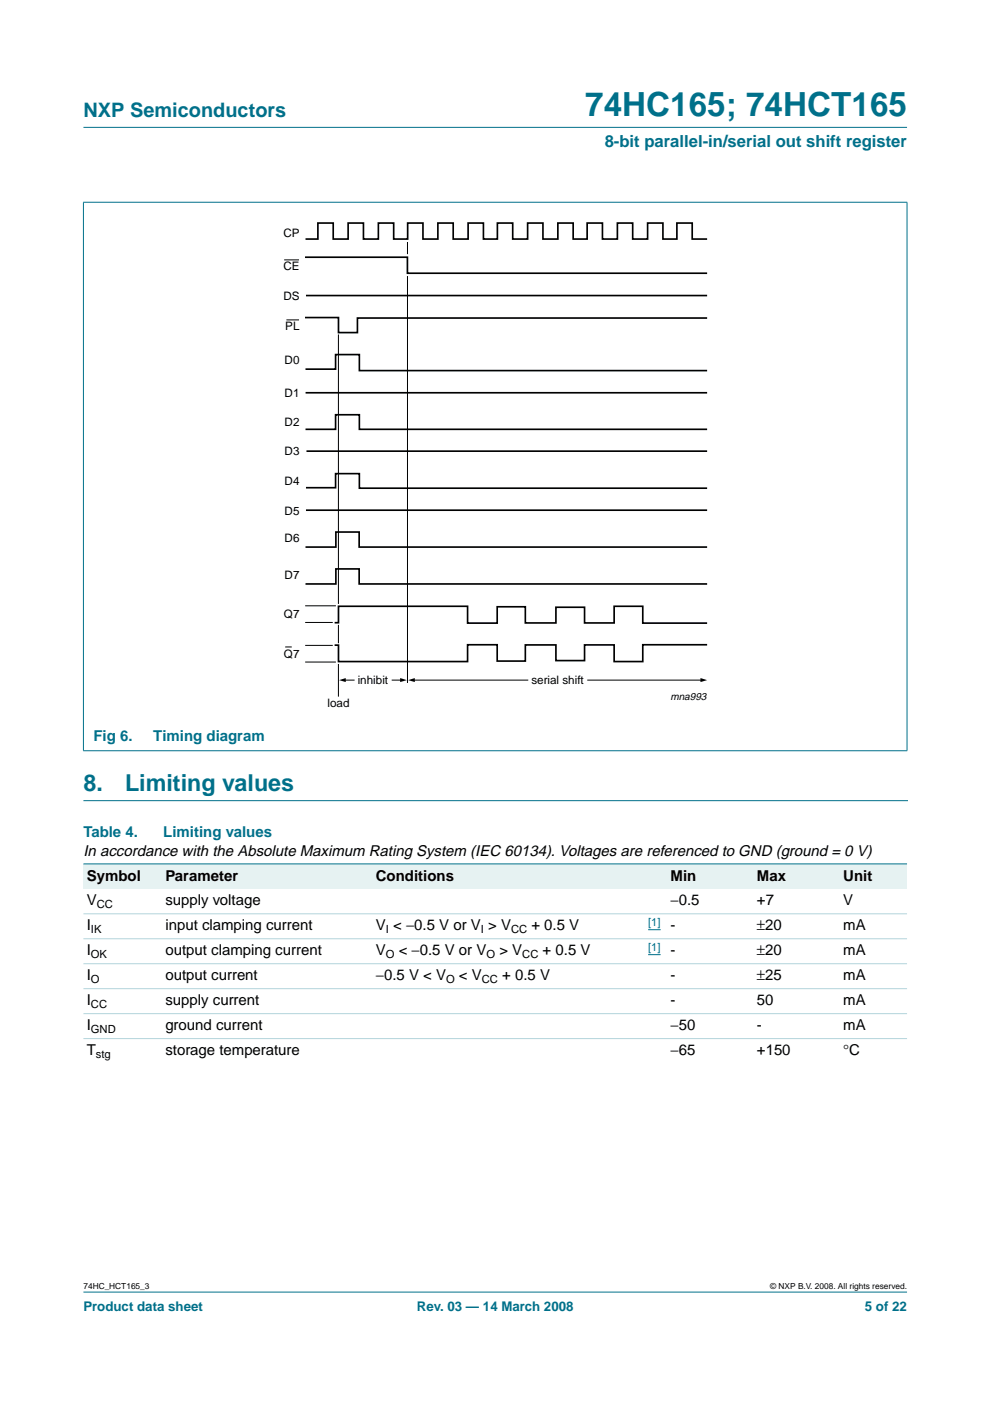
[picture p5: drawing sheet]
<svg xmlns="http://www.w3.org/2000/svg" width="210mm" height="297mm" viewBox="0 0 210 297" stroke-linecap="round" stroke-linejoin="round" font-family="sans-serif">
<g fill="#00708a" stroke="#00708a" stroke-width=".21">
<path d="M17.7 273.9h174.6z"/>
<path d="M17.7 27h174.6z"/>
<path d="M17.7 42.9v116.2z"/>
<path d="M192.3 42.9v116.2z"/>
<path d="M17.6 42.9h174.8z"/>
<path d="M17.6 159.2h174.8z"/>
</g>
<path d="M17.7 169.8h174.7" fill="none" stroke="#00708a" stroke-width=".21"/>
<g fill="none" stroke="#000" stroke-width=".21">
<path d="M60.2 55.1h3.2M86.4 51.3v2.6M86.4 58.5v86.3M60.7 67.8h2.7M71.8 70.9v57.1M60.5 137.2h1.4M64.7 128.4h6.5M64.7 132h5.9M64.7 136.8h5.9M71.8 132.5v3.9M64.7 140.4h6.5M71.8 140.8v6.9"/>
<path d="M73 144.2h2.1M83.1 144.2h2M87.7 144.2h24.2M124.6 144.2h24.2"/>
</g>
<path d="M71.9 144.2l1.4-.4v.8zM84.8 143.8l1.5 .4-1.5 .4zM86.5 144.2l1.4-.4v.8zM148.5 143.8l1.4 .4-1.4 .4z" fill="#000"/>
<g fill="none" stroke="#000" stroke-width=".35">
<path d="M64.7 54.5h21.7v3.4h63.5M64.8 50.7h2.6v-3.4h3.2v3.4h3.2v-3.4h3.3v3.4h3.1v-3.4h3.3v3.4h2.9v-3.4h3.3v3.4h3.1v-3.4h3.3v3.4h3.2v-3.4h3.2v3.4h3v-3.4h3.2v3.4h3.2v-3.4h3.2v3.4h3.2v-3.4h3.2v3.4h3v-3.4h3.2v3.4h3.2v-3.4h3.2v3.4h3.2v-3.4h3.3v3.4h2.9v-3.4h3.3v3.4h3.1M64.7 67.3h7.1v3.2h4v-3.1h74.1M64.8 78.3h6.4v-3.1h5v3.4h73.7M64.9 62.7h85M64.8 91h6.4v-3.1h5v3.1h73.7M64.8 83.3h85.1M65 95.7h84.9M64.8 116h6.4v-3.2h5v3.2h73.7M64.9 103.4h6.3v-3h5v3.1h73.7M64.9 108.2h85M64.8 123.8h6.4v-3.2h5v3.2h73.7"/>
<path d="M70.9 132h.9v-3.5h27.3v3.6h6.3v-3.5h6v3.5h6.5v-3.4h6v3.4h6.3v-3.6h6.1v3.6h13.6M149.9 136.7h-13.6v3.6h-6.1v-3.6h-6.3v3.4h-6v-3.4h-6.5v3.5h-6v-3.5h-6.3v3.6h-27.3v-3.5h-.9"/>
</g>
<g fill="#e6f2f2">
<path d="M17.7 183.2h16.7v5.3h-16.7z" fill-rule="evenodd"/>
<path d="M34.4 183.2h44.6v5.3h-44.6z" fill-rule="evenodd"/>
<path d="M79 183.2h52.1v5.3h-52.1z" fill-rule="evenodd"/>
<path d="M131.1 183.2h10.4v5.3h-10.4z" fill-rule="evenodd"/>
<path d="M141.5 183.2h18.3v5.3h-18.3z" fill-rule="evenodd"/>
<path d="M159.8 183.2h18.3v5.3h-18.3z" fill-rule="evenodd"/>
<path d="M178.1 183.2h14.2v5.3h-14.2z" fill-rule="evenodd"/>
</g>
<path d="M137.4 197.1h2.7M137.4 202.4h2.7" fill="none" stroke="#00f" stroke-width=".21"/>
<path d="M17.7 183.2h174.6z" fill="#00708a" stroke="#00708a" stroke-width=".21"/>
<g fill="#b3d4db" stroke="#b3d4db" stroke-width=".21">
<path d="M17.7 193.7h174.6z"/>
<path d="M17.7 199h174.6z"/>
<path d="M17.7 204.3h174.6z"/>
<path d="M17.7 209.6h174.6z"/>
<path d="M17.7 214.9h174.6z"/>
<path d="M17.7 220.2h174.6z"/>
</g>
<text font-size="7.1" fill="#00708a" x="124.1" y="24.7">74HC165; 74HCT165</text>
<g font-size="4.9" fill="#00708a">
<text x="17.7" y="167.8">8.</text>
<text x="26.5" y="167.8">Limiting values</text>
</g>
<text font-size="4.2" fill="#00708a" x="17.7" y="24.9">NXP Semiconductors</text>
<text font-size="3.5" fill="#00708a" x="128.2" y="31.1">8-bit parallel-in/serial out shift register</text>
<g font-size="3.2" fill="#00708a">
<text x="19.8" y="157.1">Fig 6.</text>
<text x="32.5" y="157.1">Timing diagram</text>
<text x="17.7" y="177.5">Table 4.</text>
<text x="34.6" y="177.5">Limiting values</text>
</g>
<g font-size="3.2">
<text x="17.7" y="181.4">In accordance with the Absolute Maximum Rating System (IEC 60134). Voltages are referenced to GND (ground = 0 V)</text>
<text x="18.4" y="192">V</text>
<text x="18.4" y="186.7">Symbol</text>
<text x="35.1" y="186.7">Parameter</text>
<text x="35.1" y="192">supply voltage</text>
<text x="79.7" y="186.7">Conditions</text>
<text x="142.2" y="186.7">Min</text>
<text x="142.2" y="192">−0.5</text>
<text x="160.5" y="186.7">Max</text>
<text x="160.5" y="192">+7</text>
<text x="178.8" y="186.7">Unit</text>
<text x="178.8" y="192">V</text>
<text x="18.4" y="197.3">I</text>
<text x="35.1" y="197.3">input clamping current</text>
<text x="79.7" y="197.3">V &lt; −0.5 V or V &gt; V</text>
<text x="112.7" y="197.3">+ 0.5 V</text>
<text x="142.2" y="197.3">-</text>
<text x="160.5" y="197.3">±20</text>
<text x="178.8" y="197.3">mA</text>
<text x="18.4" y="202.6">I</text>
<text x="35.1" y="202.6">output clamping current</text>
<text x="79.7" y="202.6">V</text>
<text x="84.5" y="202.6">&lt; −0.5 V or V</text>
<text x="105.9" y="202.6">&gt; V</text>
<text x="115" y="202.6">+ 0.5 V</text>
<text x="142.2" y="202.6">-</text>
<text x="160.5" y="202.6">±20</text>
<text x="178.8" y="202.6">mA</text>
<text x="18.4" y="207.9">I</text>
<text x="35.1" y="207.9">output current</text>
<text x="79.7" y="207.9">−0.5 V &lt; V</text>
<text x="97.3" y="207.9">&lt; V</text>
<text x="106.5" y="207.9">+ 0.5 V</text>
<text x="142.2" y="207.9">-</text>
<text x="160.5" y="207.9">±25</text>
<text x="178.8" y="207.9">mA</text>
<text x="18.4" y="213.1">I</text>
<text x="35.1" y="213.1">supply current</text>
<text x="142.2" y="213.1">-</text>
<text x="160.5" y="213.1">50</text>
<text x="178.8" y="213.1">mA</text>
<text x="18.4" y="218.4">I</text>
<text x="35.1" y="218.4">ground current</text>
<text x="142.2" y="218.4">−50</text>
<text x="160.5" y="218.4">-</text>
<text x="178.8" y="218.4">mA</text>
<text x="18.4" y="223.7">T</text>
<text x="35.1" y="223.7">storage temperature</text>
<text x="142.2" y="223.7">−65</text>
<text x="160.5" y="223.7">+150</text>
<text x="178.8" y="223.7">°C</text>
</g>
<g font-size="2.8" fill="#00708a">
<text x="17.7" y="278">Product data sheet</text>
<text x="88.4" y="278">Rev. 03 — 14 March 2008</text>
<text x="183.4" y="278">5 of 22</text>
</g>
<g font-size="2.5">
<text x="60.1" y="50.2">CP</text>
<text x="60.1" y="57.3">CE</text>
<text x="60.1" y="63.6">DS</text>
<text x="60.5" y="70.1">PL</text>
<text x="60.3" y="77.2">D0</text>
<text x="60.3" y="84.3">D1</text>
<text x="60.3" y="90.2">D2</text>
<text x="60.3" y="96.5">D3</text>
<text x="60.3" y="102.8">D4</text>
<text x="60.3" y="109.2">D5</text>
<text x="60.3" y="114.9">D6</text>
<text x="60.3" y="122.7">D7</text>
<text x="60.2" y="131.1">Q7</text>
<text x="60.2" y="139.4">Q7</text>
<text x="69.4" y="149.8">load</text>
<text x="75.8" y="145">inhibit</text>
<text x="112.7" y="145">serial shift</text>
</g>
<g font-size="2.4">
<text x="19.3" y="197.8">IK</text>
<text x="20.5" y="192.6">CC</text>
<text x="81.8" y="197.8">I</text>
<text x="101.9" y="197.8">I</text>
<text x="108.3" y="197.8">CC</text>
<text x="19.3" y="203.1">OK</text>
<text x="81.8" y="203.1">O</text>
<text x="103.1" y="203.1">O</text>
<text x="110.7" y="203.1">CC</text>
<text x="19.3" y="208.4">O</text>
<text x="94.6" y="208.4">O</text>
<text x="102.2" y="208.4">CC</text>
<text x="19.3" y="213.7">CC</text>
<text x="19.3" y="219">GND</text>
<text x="20.3" y="224.3">stg</text>
</g>
<g font-size="2.4" fill="#00f">
<text x="137.4" y="196.3">[1]</text>
<text x="137.4" y="201.6">[1]</text>
</g>
<text font-size="2.2" x="142.1" y="148.5">mna993</text>
<g font-size="1.8">
<text x="17.7" y="273.4">74HC_HCT165_3</text>
<text x="163.3" y="273.4">© NXP B.V. 2008. All rights reserved.</text>
</g>
</svg>
